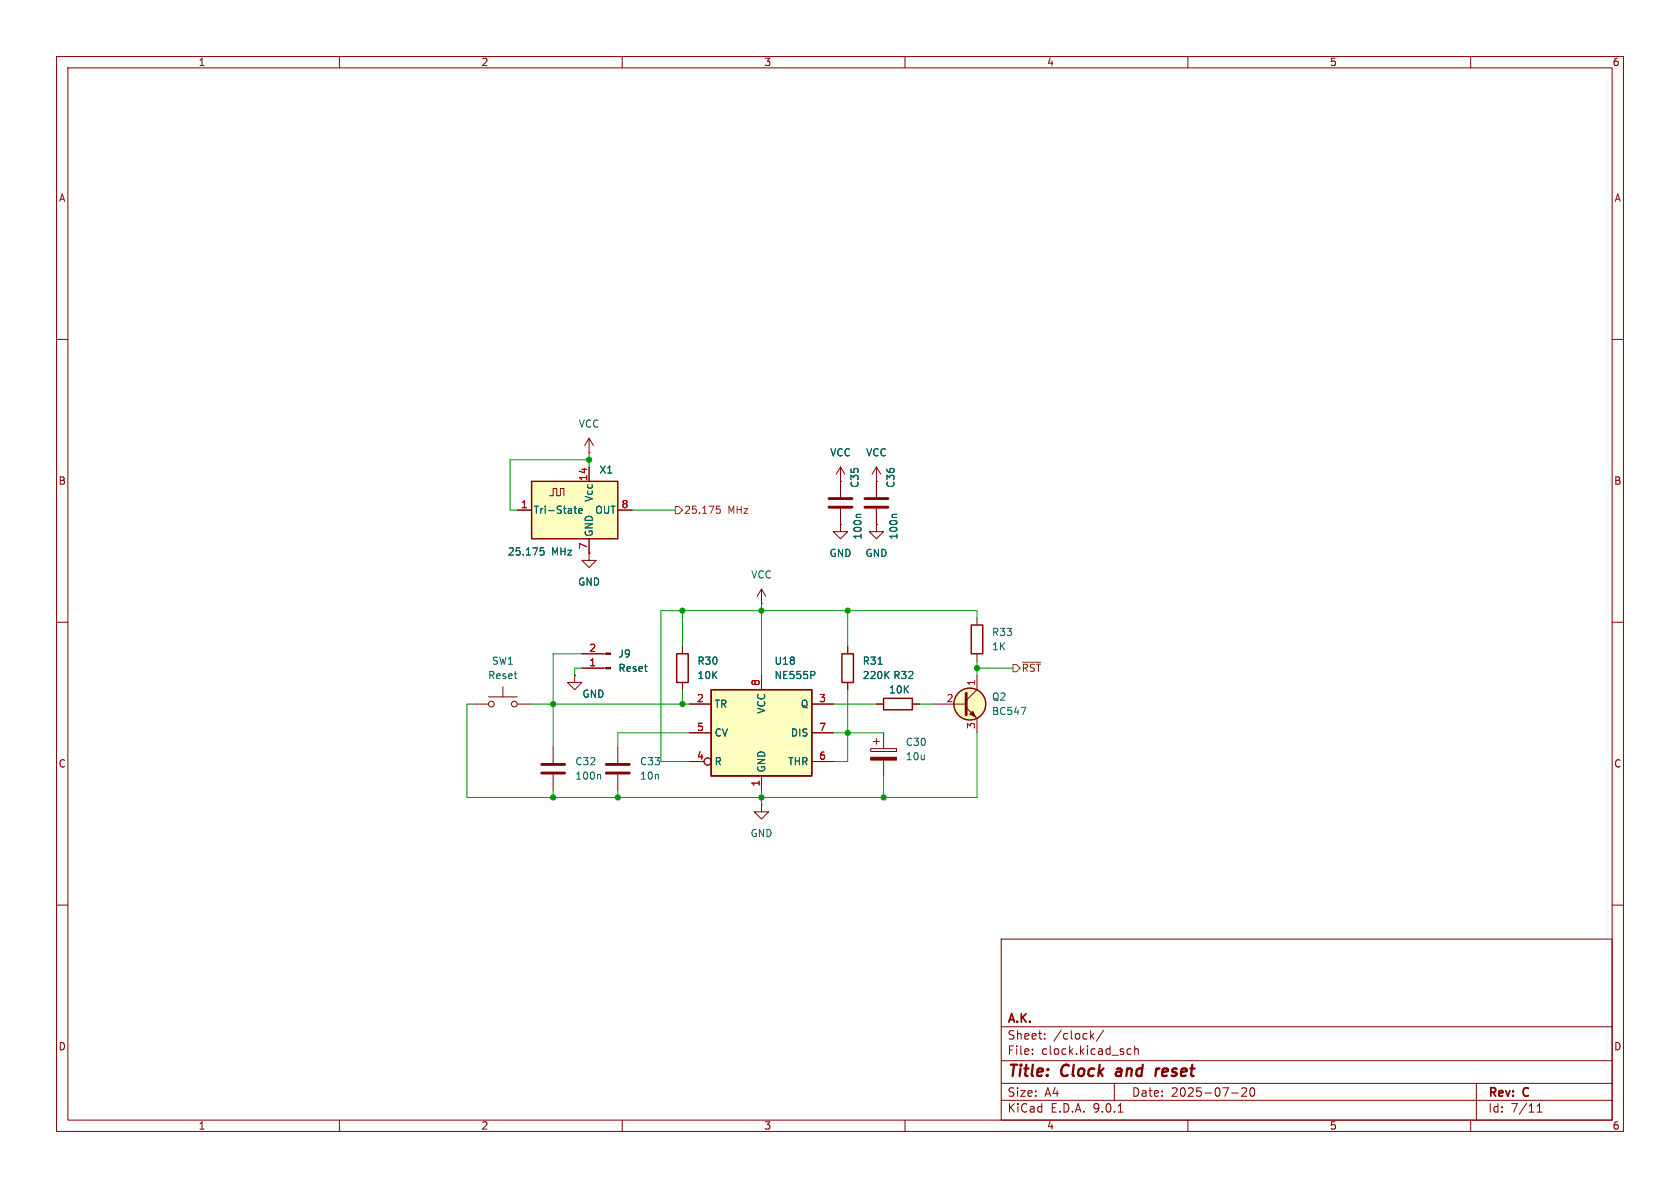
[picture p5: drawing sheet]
<svg xmlns="http://www.w3.org/2000/svg" width="297mm" height="210mm" viewBox="0 0 297 210" stroke-linecap="round" stroke-linejoin="round" font-family="sans-serif">
<g fill="none" stroke="#840000" stroke-width=".18">
<path d="M10 10h277v190h-277zM12 12h273v186h-273zM60 10v2M110 10v2M160 10v2M210 10v2M260 10v2M10 60h2M285 60h2M10 110h2M149.9 114.3v1.3M285 110h2"/>
<path d="M83.8 124.5h2.6M86.4 123.2h5M88.9 121.4v1.8M91.4 124.5h2.6M149.9 120.7v1.2M154.9 124.5h1.3M161.3 124.5h1.3M10 160h2M177 166h108v32h-108zM285 160h2M60 198v2M110 198v2"/>
<path d="M160 198v2M177 194.5h108M177 191.5h108M177 187.5h108M177 181.5h108M182.5 186.3v.1M182.5 185.5v.1M184.7 183.6v.1M184.7 182.8v.1M193 183.1l.4 .6M193.4 182.7l-.6 .6M195.1 182.1l-1.3 2"/>
<path d="M197 191.5v3M197.7 196.6h.8M199.2 186.1l.3 .3 .5-.1M200 185.5l-.5-.1-.3 .3M200.6 185.5l.2-.1 .4 .1v.9M200.6 184.9v1.5M210 198v2M217.7 193.2h1.2M219.5 192.4l.6-.1 .2 .1 .1 .3-.9 1.1h.9M221.1 192.4l.2-.1a.81 .81 0 0 1 .6 .6 .81 .81 0 0 1-.3 .8l-.1 .1a.81 .81 0 0 1-.4-1.4zM260 198v2M261 191.5v6.5"/>
<path d="M271.7 196.6h.9M271.7 195.5l.5-.4v1.5"/>
<circle cx="86.9" cy="124.5" r=".51"/>
<circle cx="90.9" cy="124.5" r=".51"/>
</g>
<path d="M197.4 189.5l-.2 .4 .3 .3M204.4 188.9l-.1 1.3M205 188.9l-.4 .1-.2 .3" fill="none" stroke="#840000" stroke-width=".4"/>
<path d="M148.8 115.6h2.1v5.1h-2.1zM156.2 123.4h5.1v2.1h-5.1z" fill="none" stroke="#840000" stroke-width=".25"/>
<path d="M155.2 117.4h.8M156.6 119.2l.6 .8M157.2 118.7l-.8 .7" fill="none" stroke="#006464" stroke-width=".18"/>
<path d="M94 85.1h15.2v10.2h-15.2z" fill="#ffffc2"/>
<g fill="none" stroke="#840000" stroke-width=".25">
<path d="M94 85.1h15.2v10.2h-15.2zM119.6 115.6h2.1v5.1h-2.1zM171.7 110.5h2v5.1h-2z"/>
<circle cx="171.4" cy="124.5" r="2.82"/>
</g>
<g fill="none" stroke="#840000" stroke-width=".18">
<path d="M104.1 77.5v2.5M104.1 77.5l-.7 1.2M104.1 77.5l.8 1.2M91.4 90.2h2.6M97.2 87.6h.6v-1.2h.6v1.2h.7v-1.2h.6v1.2M104.1 97.8v1.3h1.3l-1.3 1.2-1.2-1.2h1.2M104.1 97.8h.1M104.1 80h.1M104.1 82.6v2.5M104.1 95.3v2.5M109.2 90.2h2.6M148.6 85.1h.1"/>
<path d="M148.6 92.7v1.3h1.3l-1.3 1.3-1.3-1.3h1.3M148.6 92.7h.1M148.6 82.6v5.3M148.6 89.9v2.8M148.6 82.6l-.8 1.2M148.6 82.6l.8 1.2M154.9 85.1h.1M154.9 92.7v1.3h1.3l-1.3 1.3-1.2-1.3h1.2M154.9 92.7h.1M154.9 82.6v5.3M154.9 89.9v2.8M154.9 82.6l-.7 1.2"/>
<path d="M154.9 82.6l.8 1.2M101.6 119.4v1.3h1.3l-1.3 1.2-1.3-1.2h1.3M101.6 119.4h.1M102.9 118.1h4.2M102.9 115.6h4.2M120.6 114.3v1.3M134.6 106.7h.1M134.6 104.1l-.7 1.3M134.6 104.1l.8 1.3M134.6 104.1v2.6M172.7 109.2v1.3M172.7 115.6v1.2"/>
<path d="M172.7 119.4v2.5l-1.9 1.9M97.8 132.1v2.8M97.8 136.9v2.8M109.2 132.1v2.8M109.2 136.9v2.8M120.6 120.7v1.2M153.9 132.3h4.6v.5h-4.6zM154.4 131.1h1M154.9 130.6v1M156.2 129.5v2.8M156.2 134.4v2.8M165.1 124.5h5.7"/>
<path d="M170.8 125.1l1.9 1.9v2.5"/>
</g>
<path d="M95.5 96.8h.6M95.5 97.4l.5-.1 .2 .3-.1 .5h-.6M101.5 89.9h.5M101.7 89.5v1.1l.3 .1M102.3 90.3l.6-.1v-.2l-.4-.1-.2 .2 .1 .6h.5M152.2 90.9h-.6l-.2 .2M158.6 90.9h-.7l-.2 .2M106 136.9l.2 .2v.6M180.5 125h.9l-.6 1.3" fill="none" stroke="#006464" stroke-width=".18"/>
<path d="M146.6 88.1h4M146.6 89.7h4M152.9 88.1h4.1M152.9 89.7h4.1M95.8 135.1h4M95.8 136.7h4M107.2 135.1h4.1M107.2 136.7h4.1M170.8 122.6v3.8" fill="none" stroke="#840000" stroke-width=".51"/>
<g fill="#840000" stroke="#840000" stroke-width=".18">
<path d="M153.9 133.9h4.6v.5h-4.6z"/>
<path d="M107.1 118h.8v.2h-.8z"/>
<path d="M107.1 115.4h.8v.3h-.8z"/>
<path d="M171.4 126.2l.6-.5 .5 1z"/>
</g>
<circle cx="171.4" cy="124.5" r="2.82" fill="#ffffc2" stroke="#ffffc2" stroke-width=".18"/>
<path d="M125.7 121.9h17.8v15.3h-17.8z" fill="#ffffc2"/>
<path d="M125.7 121.9h17.8v15.3h-17.8z" fill="none" stroke="#840000" stroke-width=".25"/>
<g fill="none" stroke="#840000" stroke-width=".18">
<path d="M91.4 90.2h2.6M104.1 97.8h.1M104.1 82.6v2.5M104.1 95.3v2.5M109.2 90.2h2.6M148.6 85.1h.1M148.6 92.7h.1M148.6 85.1v2.8M148.6 89.9v2.8M154.9 85.1h.1M154.9 92.7h.1M154.9 85.1v2.8"/>
<path d="M154.9 89.9v2.8M101.6 119.4h.1M102.9 118.1h3.8M102.9 115.6h3.8M120.6 114.3v1.3M134.6 119.4v2.5M149.9 114.3v1.3M120.6 120.7v1.2M121.9 124.5h3.8M121.9 129.5h3.8M121.9 134.6h2.6M134.6 137.2v2.5"/>
<path d="M143.5 124.5h3.8M143.5 129.5h3.8M143.5 134.6h3.8M149.9 120.7v1.2M154.9 124.5h1.3M161.3 124.5h1.3M134.6 142.2v1.3h1.3l-1.3 1.3-1.3-1.3h1.3M134.6 142.2h.1"/>
<circle cx="125.1" cy="134.6" r=".63"/>
</g>
<path d="M95.5 96.8h.6M95.5 97.4l.5-.1 .2 .3-.1 .5h-.6M101.5 89.9h.5M101.7 89.5v1.1l.3 .1M102.3 90.3l.6-.1v-.2l-.4-.1-.2 .2 .1 .6h.5M152.2 90.9h-.6l-.2 .2M158.6 90.9h-.7l-.2 .2M143.9 118.8l.2 .1-.2 .4M155.2 117.4h.8M156.6 119.2l.6 .8M157.2 118.7l-.8 .7" fill="none" stroke="#006464" stroke-width=".18"/>
<path d="M119.4 89.5h.6l.6 .7-.6 .6h-.6zM126.7 89.5h.6M126.7 90h.4l.3 .2-.2 .5h-.5M179.1 117.5h.6l.6 .6-.6 .6h-.6zM180.8 117.1h3.2" fill="none" stroke="#725600" stroke-width=".18"/>
<g fill="none" stroke="#009600" stroke-width=".18">
<path d="M104.1 81.3h-13.9v8.9h1.2M104.1 80v2.6M111.8 90.2h7.6M102.9 115.6h-5.1v16.5M102.9 118.1h-1.3v1.3M120.6 108v6.3M134.6 106.7v12.7M149.9 108v6.3M172.7 109.2v-1.2h-55.9v26.6h5.1M172.7 116.8v2.6M172.7 118.1h6.4M83.8 124.5h-1.3v16.5h90.2v-11.5"/>
<path d="M94 124.5h27.9M97.8 139.7v1.3M109.2 139.7v1.3M120.6 121.9v2.6M121.9 129.5h-12.7v2.6M134.6 139.7v2.5M147.3 124.5h7.6M147.3 129.5h8.9M149.9 121.9v12.7h-2.6M156.2 137.2v3.8M162.6 124.5h2.5"/>
</g>
<g fill="#009600" stroke="#009600" stroke-width=".18">
<circle cx="109.2" cy="141" r=".46"/>
<circle cx="120.6" cy="124.5" r=".46"/>
<circle cx="97.8" cy="141" r=".46"/>
<circle cx="97.8" cy="124.5" r=".46"/>
<circle cx="104.1" cy="81.3" r=".46"/>
<circle cx="120.6" cy="108" r=".46"/>
<circle cx="134.6" cy="108" r=".46"/>
<circle cx="149.9" cy="129.5" r=".46"/>
<circle cx="172.7" cy="118.1" r=".46"/>
<circle cx="156.2" cy="141" r=".46"/>
<circle cx="149.9" cy="108" r=".46"/>
<circle cx="134.6" cy="141" r=".46"/>
</g>
<g font-size="2.8" fill="#840000">
<text x="178" y="190.9">Title:</text>
<text x="187.7" y="190.9">Clock</text>
<text x="198.2" y="190.9">and</text>
<text x="205.9" y="190.9">reset</text>
</g>
<g font-size="2.1" fill="#840000">
<text x="178" y="184">Sheet:</text>
<text x="178" y="181.2">A.K.</text>
<text x="186.2" y="184">/clock/</text>
<text x="178" y="186.7">File:</text>
<text x="184.1" y="186.7">clock.kicad_sch</text>
<text x="178" y="196.9">KiCad</text>
<text x="178" y="194.1">Size:</text>
<text x="184.7" y="194.1">A4</text>
<text x="185.7" y="196.9">E.D.A.</text>
<text x="193.3" y="196.9">9.0.1</text>
<text x="200" y="194.1">Date:</text>
<text x="207" y="194.1">2025-07-20</text>
<text x="263" y="194.3">Rev:</text>
<text x="263" y="196.9">Id:</text>
<text x="267.1" y="196.9">7/11</text>
<text x="269.4" y="194.3">C</text>
</g>
<g font-size="1.8" fill="#840000">
<text x="35" y="11.9">1</text>
<text x="85" y="11.9">2</text>
<text x="135" y="11.9">3</text>
<text x="185" y="11.9">4</text>
<text x="235" y="11.9">5</text>
<text x="285" y="11.9">6</text>
<text x="10.3" y="35.9">A</text>
<text x="285.3" y="35.9">A</text>
<text x="10.3" y="85.9">B</text>
<text x="285.3" y="85.9">B</text>
<text x="10.3" y="135.9">C</text>
<text x="285.3" y="135.9">C</text>
<text x="10.3" y="185.9">D</text>
<text x="285.3" y="185.9">D</text>
<text x="35" y="199.9">1</text>
<text x="85" y="199.9">2</text>
<text x="135" y="199.9">3</text>
<text x="185" y="199.9">4</text>
<text x="235" y="199.9">5</text>
<text x="285" y="199.9">6</text>
</g>
<g font-size="1.8" fill="#006464">
<text x="102.2" y="75.8">VCC</text>
<text x="105.9" y="83.9">X1</text>
<text x="146.7" y="80.9">VCC</text>
<text x="153" y="80.9">VCC</text>
<text x="105" y="88.8" transform="rotate(-90 105 88.8)">Vcc</text>
<text x="152" y="86.4" transform="rotate(-90 152 86.4)">C35</text>
<text x="158.3" y="86.4" transform="rotate(-90 158.3 86.4)">C36</text>
<text x="94.2" y="91">Tri-State</text>
<text x="105" y="95" transform="rotate(-90 105 95)">GND</text>
<text x="105.1" y="91">OUT</text>
<text x="152.5" y="95.5" transform="rotate(-90 152.5 95.5)">100n</text>
<text x="158.9" y="95.5" transform="rotate(-90 158.9 95.5)">100n</text>
<text x="89.7" y="98.4">25.175</text>
<text x="97.5" y="98.4">MHz</text>
<text x="146.6" y="98.7">GND</text>
<text x="152.9" y="98.7">GND</text>
<text x="102.1" y="103.7">GND</text>
<text x="132.7" y="102.5">VCC</text>
<text x="175.3" y="112.6">R33</text>
<text x="86.9" y="117.7">SW1</text>
<text x="109.2" y="116.4">J9</text>
<text x="109.2" y="119">Reset</text>
<text x="123.2" y="117.7">R30</text>
<text x="136.8" y="117.7">U18</text>
<text x="152.4" y="117.7">R31</text>
<text x="175.3" y="115.2">1K</text>
<text x="86.2" y="120.2">Reset</text>
<text x="102.9" y="123.5">GND</text>
<text x="123.2" y="120.2">10K</text>
<text x="126.2" y="125.3">TR</text>
<text x="136.8" y="120.2">NE555P</text>
<text x="141.5" y="125.3">Q</text>
<text x="152.4" y="120.2">220K</text>
<text x="157.1" y="122.8">10K</text>
<text x="157.8" y="120.2">R32</text>
<text x="175.3" y="124.1">Q2</text>
<text x="126.2" y="130.4">CV</text>
<text x="135.5" y="126.3" transform="rotate(-90 135.5 126.3)">VCC</text>
<text x="139.7" y="130.4">DIS</text>
<text x="175.3" y="126.6">BC547</text>
<text x="101.6" y="135.5">C32</text>
<text x="113" y="135.5">C33</text>
<text x="126.2" y="135.5">R</text>
<text x="135.5" y="136.7" transform="rotate(-90 135.5 136.7)">GND</text>
<text x="139.2" y="135.5">THR</text>
<text x="160" y="132.1">C30</text>
<text x="160" y="134.6">10u</text>
<text x="101.6" y="138">100n</text>
<text x="113" y="138">10n</text>
<text x="132.6" y="148.2">GND</text>
</g>
<g font-size="1.8" fill="#a90000">
<text x="92" y="89.9">1</text>
<text x="103.9" y="85.1" transform="rotate(-90 103.9 85.1)">14</text>
<text x="109.8" y="89.9">8</text>
<text x="103.9" y="97.2" transform="rotate(-90 103.9 97.2)">7</text>
<text x="104.1" y="117.9">1</text>
<text x="104.1" y="115.3">2</text>
<text x="123.1" y="124.2">2</text>
<text x="134.4" y="121.4" transform="rotate(-90 134.4 121.4)">8</text>
<text x="144.7" y="124.2">3</text>
<text x="167.3" y="124.2">2</text>
<text x="172.5" y="121.4" transform="rotate(-90 172.5 121.4)">1</text>
<text x="123.1" y="129.3">5</text>
<text x="144.7" y="129.3">7</text>
<text x="172.5" y="129" transform="rotate(-90 172.5 129)">3</text>
<text x="123.1" y="134.4">4</text>
<text x="144.7" y="134.4">6</text>
<text x="134.4" y="139.1" transform="rotate(-90 134.4 139.1)">1</text>
</g>
<g font-size="1.8" fill="#725600">
<text x="120.8" y="91">25.175</text>
<text x="128.7" y="91">MHz</text>
<text x="180.5" y="119">~{RST}</text>
</g>
</svg>
